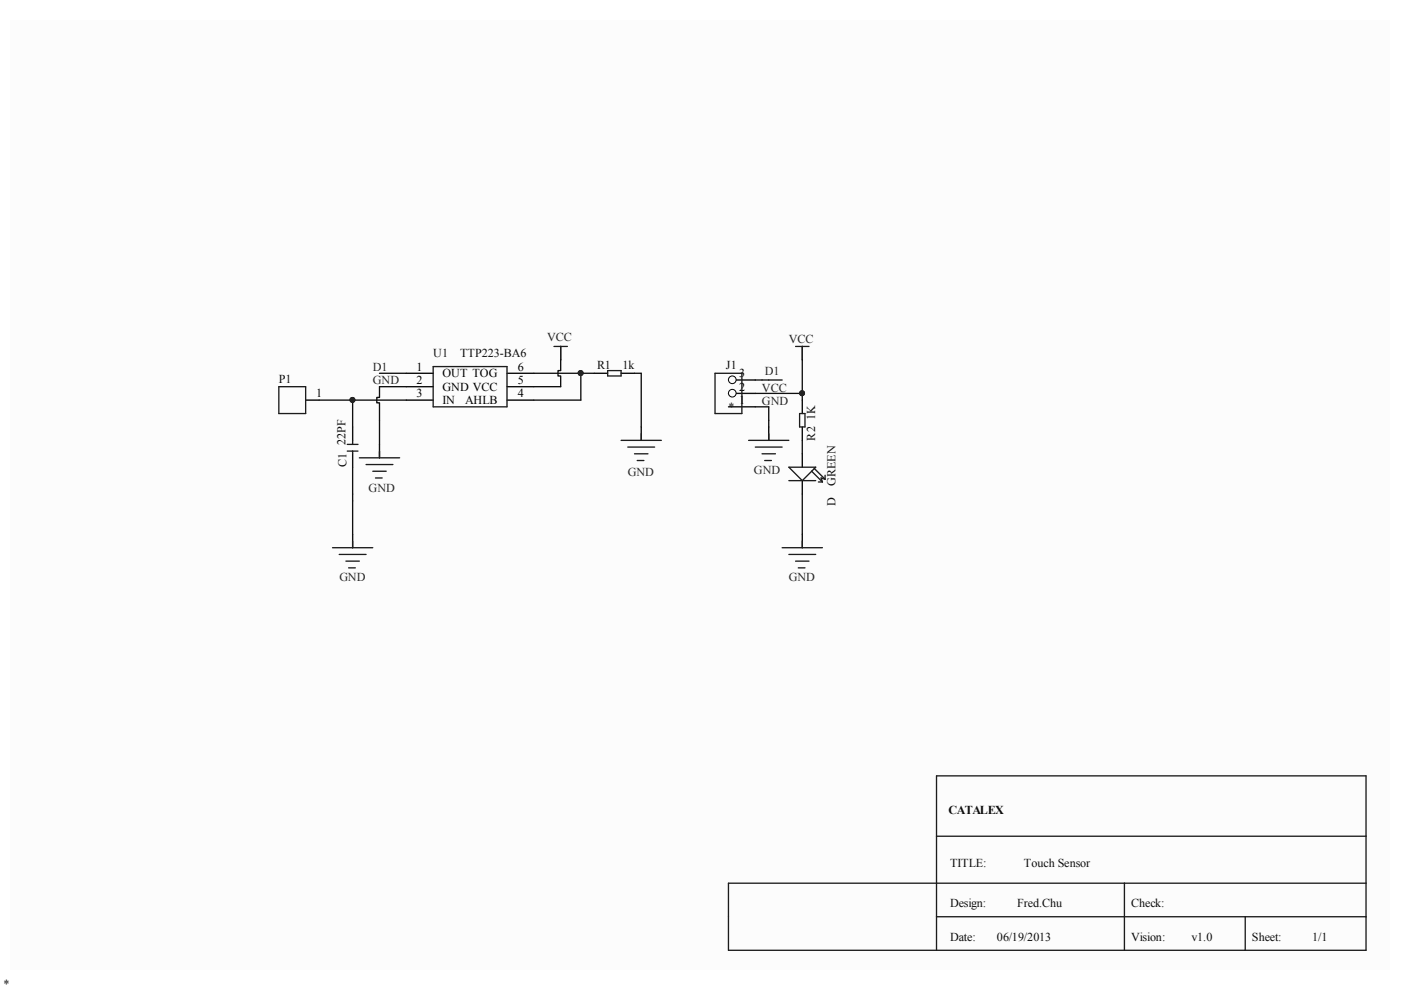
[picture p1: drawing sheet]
<svg xmlns="http://www.w3.org/2000/svg" width="297mm" height="210mm" viewBox="0 0 297 210" stroke-linecap="round" stroke-linejoin="round" font-family="sans-serif">
<path d="M2.2 4.3h292.5v201.4h-292.5z" fill="#fcfcfc"/>
<g fill="#0e0e0e" stroke="#0e0e0e" stroke-width=".21">
<circle cx="74.7" cy="84.8" r=".53"/>
<circle cx="123.1" cy="79.1" r=".53"/>
<circle cx="170.1" cy="83.4" r=".53"/>
</g>
<path d="M74.8 90.5v2.9M74.8 96.2v2.9M154.4 86.3h5.7M154.4 83.4h5.7M170.1 96.2v2.9M170.1 101.9v2.9" fill="none" stroke="#000" stroke-width=".28"/>
<path d="M73.6 95.6h2.3M73.6 94.2h2.3M74.8 93.4v.8M74.8 95.6v.6M167.3 99.1h5.6l-2.8 2.8zM172.1 99.9l2.3 2.3M172.7 99.3l2.2 2.3M167.3 101.9h5.6M173.5 102.2h.9M174.9 100.8v.8M174.9 101.6l-.8-.3 .3 .9" fill="none" stroke="#1c1c1c" stroke-width=".28"/>
<circle cx="155.3" cy="83.4" r=".81" fill="#fcfcfc" stroke="#000" stroke-width=".21"/>
<path d="M154.4 80.6h5.7" fill="none" stroke="#000" stroke-width=".28"/>
<circle cx="155.3" cy="80.5" r=".81" fill="#fcfcfc" stroke="#000" stroke-width=".21"/>
<g fill="none" stroke="#1c1c1c" stroke-width=".28">
<path d="M91.8 77.7h15.7v8.6h-15.7zM117.5 73.5h2.8M118.9 73.5v2.8M128.8 78.6h2.9v1.1h-2.9zM151.6 79.1h5.7v8.6h-5.7zM168.7 73.5h2.8M170.1 73.5v2.8M59.1 82h5.7v5.7h-5.7zM76.2 97.1h8.5M77.6 98.5h5.7M79 99.9h2.9M80.5 95.6v1.5"/>
<path d="M131.7 93.4h8.5M133.1 94.8h5.7M134.5 96.2h2.9M135.1 97.6h1.4M136 91.9v1.5M158.7 93.4h8.6M160.1 94.8h5.7M161.6 96.2h2.8M162.1 97.6h1.5M163 91.9v1.5M169.5 87.7h1.2v2.8h-1.2zM70.5 116.1h8.5"/>
<path d="M71.9 117.6h5.7M73.3 119h2.9M74.8 114.7v1.4M79.6 101.3h1.4M165.8 116.1h8.6M167.3 117.6h5.6M168.7 119h2.8M170.1 114.7v1.4M73.9 120.4h1.4M169.2 120.4h1.5M198.6 177.3h91M198.6 194.4h91"/>
<path d="M238.4 187.3v14.2M264 194.4v7.1M289.6 187.3h-135.2v14.2h135.2v-37h-91v37"/>
</g>
<g fill="none" stroke="#000" stroke-width=".28">
<path d="M86.1 79.1h5.7M107.5 79.1h5.7M118.9 73.5v2.8M126 79.1h2.8M131.7 79.1h2.8M170.1 73.5v2.8M64.8 84.8h2.9M80.5 94.2v2.9M86.1 84.8h5.7M86.1 82h5.7M107.5 84.8h5.7M107.5 82h5.7"/>
<path d="M136 90.5v2.9M163 90.5v2.9M170.1 84.8v2.9M170.1 90.5v2.9M74.8 113.3v2.8M170.1 113.3v2.8"/>
</g>
<g fill="none" stroke="#0e0e0e" stroke-width=".28">
<path d="M80.5 79.1h5.6M113.2 79.1h12.8M118.9 76.3v2.3h-.6v1.1h.6v2.3h-5.7M123.1 79.1v5.7h-9.9M134.5 79.1h1.5v11.4M170.1 76.3v8.5M67.7 84.8h18.4M74.8 84.8v5.7M74.8 99.1v14.2M86.1 82h-5.6v2.3h-.6v1.1h.6v8.8M160.1 80.6h5.7M160.1 86.3h2.9v4.2"/>
<path d="M160.1 83.4h10M170.1 93.4v2.8M170.1 104.8v8.5"/>
</g>
<g fill="#262626" stroke="#262626" stroke-width=".21">
<circle cx="74.7" cy="84.8" r=".53"/>
<circle cx="123.1" cy="79.1" r=".53"/>
<circle cx="170.1" cy="83.4" r=".53"/>
</g>
<g font-size="2.6" fill="#0e0e0e">
<text x="91.9" y="75.7">U1</text>
<text x="97.5" y="75.7">TTP223-BA6</text>
<text x="59.1" y="81.1">P1</text>
<text x="126.6" y="78.2">R1</text>
<text x="132" y="78.2">1k</text>
<text x="153.9" y="78.2">J1</text>
<text x="154.4" y="87.1">*</text>
<text x="172.8" y="89.1" transform="rotate(-90 172.8 89.1)">1K</text>
<text x="73.2" y="94.2" transform="rotate(-90 73.2 94.2)">22PF</text>
<text x="172.8" y="93.4" transform="rotate(-90 172.8 93.4)">R2</text>
<text x="73.5" y="99.1" transform="rotate(-90 73.5 99.1)">C1</text>
<text x="177.1" y="107.3" transform="rotate(-90 177.1 107.3)">D</text>
<text x="177.1" y="103.1" transform="rotate(-90 177.1 103.1)">GREEN</text>
<text x="201.1" y="172.6">CATALEX</text>
<text x="201.4" y="183.8">TITLE:</text>
<text x="217.1" y="183.8">Touch Sensor</text>
<text x="201.4" y="192.4">Design:</text>
<text x="215.6" y="192.4">Fred.Chu</text>
<text x="239.9" y="192.4">Check:</text>
<text x="201.4" y="199.5">Date:</text>
<text x="211.3" y="199.5">06/19/2013</text>
<text x="239.9" y="199.5">Vision:</text>
<text x="252.6" y="199.5">v1.0</text>
<text x="265.4" y="199.5">Sheet:</text>
<text x="278.2" y="199.5">1/1</text>
<text x=".8" y="209.4">*</text>
</g>
<g font-size="2.6" fill="#262626">
<text x="116" y="72.3">VCC</text>
<text x="167.2" y="72.8">VCC</text>
<text x="79.1" y="78.6">D1</text>
<text x="79.1" y="81.4">GND</text>
<text x="161.5" y="83.1">VCC</text>
<text x="162.1" y="79.4">D1</text>
<text x="161.5" y="86">GND</text>
<text x="133.1" y="101">GND</text>
<text x="159.9" y="100.4">GND</text>
<text x="78.1" y="104.4">GND</text>
<text x="72" y="123.2">GND</text>
<text x="167.2" y="123.2">GND</text>
</g>
<g font-size="2.6">
<text x="88.3" y="81.4">2</text>
<text x="88.3" y="78.6">1</text>
<text x="93.8" y="82.8">GND VCC</text>
<text x="93.8" y="80">OUT TOG</text>
<text x="109.8" y="78.6">6</text>
<text x="109.8" y="81.4">5</text>
<text x="156.7" y="82.8">2</text>
<text x="156.7" y="80">3</text>
<text x="67.1" y="84.3">1</text>
<text x="88.3" y="84.3">3</text>
<text x="93.8" y="85.7">IN</text>
<text x="98.6" y="85.7">AHLB</text>
<text x="109.8" y="84.3">4</text>
<text x="156.7" y="85.7">1</text>
</g>
</svg>
